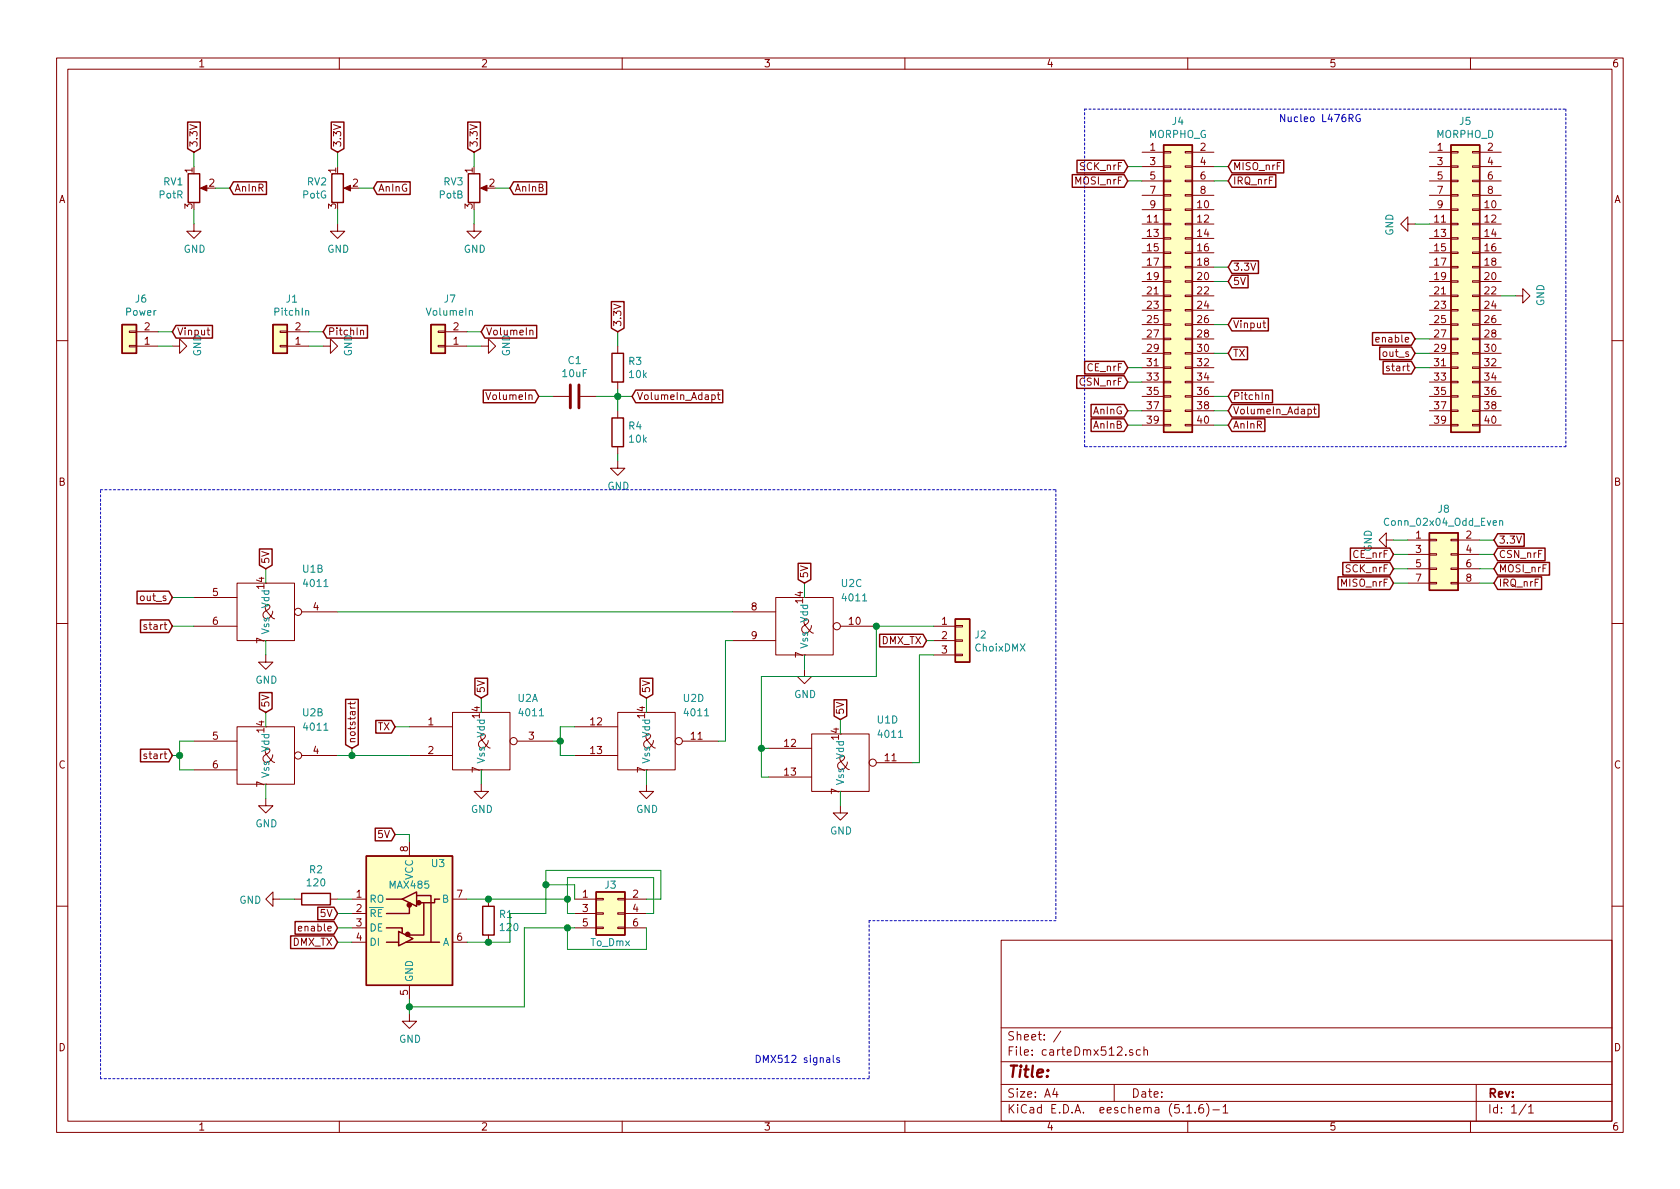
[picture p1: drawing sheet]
EESchema Schematic File Version 4
EELAYER 30 0
EELAYER END
$Descr A4 11693 8268
encoding utf-8
Sheet 1 1
Title ""
Date ""
Rev ""
Comp ""
Comment1 ""
Comment2 ""
Comment3 ""
Comment4 ""
$EndDescr
Text GLabel 8550 1950 2    50   Input ~ 0
5V
Text GLabel 1850 4950 1    50   Input ~ 0
5V
$Comp
L power:GND #PWR06
U 1 1
P 1850 5550
F 0 "#PWR06" H 1850 5300 50  0001 C CNN
F 1 "GND" H 1855 5377 50  0000 C CNN
F 2 "" H 1850 5550 50  0001 C CNN
F 3 "" H 1850 5550 50  0001 C CNN
	1    1850 5550
	1    0    0    -1  
$EndComp
Wire Wire Line
	1850 5550 1850 5450
Wire Wire Line
	1850 5050 1850 4950
$Comp
L Device:R_POT RV3
U 1 1
P 3300 1300
F 0 "RV3" H 3230 1346 50  0000 R CNN
F 1 "PotB" H 3230 1255 50  0000 R CNN
F 2 "Potentiometer_THT:Potentiometer_Vishay_T73YP_Vertical" H 3300 1300 50  0001 C CNN
F 3 "~" H 3300 1300 50  0001 C CNN
	1    3300 1300
	1    0    0    -1  
$EndComp
$Comp
L Device:R_POT RV1
U 1 1
P 1350 1300
F 0 "RV1" H 1280 1346 50  0000 R CNN
F 1 "PotR" H 1280 1255 50  0000 R CNN
F 2 "Potentiometer_THT:Potentiometer_Vishay_T73YP_Vertical" H 1350 1300 50  0001 C CNN
F 3 "~" H 1350 1300 50  0001 C CNN
	1    1350 1300
	1    0    0    -1  
$EndComp
$Comp
L Device:R_POT RV2
U 1 1
P 2350 1300
F 0 "RV2" H 2280 1346 50  0000 R CNN
F 1 "PotG" H 2280 1255 50  0000 R CNN
F 2 "Potentiometer_THT:Potentiometer_Vishay_T73YP_Vertical" H 2350 1300 50  0001 C CNN
F 3 "~" H 2350 1300 50  0001 C CNN
	1    2350 1300
	1    0    0    -1  
$EndComp
Text GLabel 1600 1300 2    50   Input ~ 0
AnInR
Text GLabel 2600 1300 2    50   Input ~ 0
AnInG
Text GLabel 3550 1300 2    50   Input ~ 0
AnInB
Text GLabel 1350 1050 1    50   Input ~ 0
3.3V
Text GLabel 2350 1050 1    50   Input ~ 0
3.3V
Text GLabel 3300 1050 1    50   Input ~ 0
3.3V
$Comp
L power:GND #PWR01
U 1 1
P 1350 1550
F 0 "#PWR01" H 1350 1300 50  0001 C CNN
F 1 "GND" H 1355 1377 50  0000 C CNN
F 2 "" H 1350 1550 50  0001 C CNN
F 3 "" H 1350 1550 50  0001 C CNN
	1    1350 1550
	1    0    0    -1  
$EndComp
$Comp
L power:GND #PWR04
U 1 1
P 2350 1550
F 0 "#PWR04" H 2350 1300 50  0001 C CNN
F 1 "GND" H 2355 1377 50  0000 C CNN
F 2 "" H 2350 1550 50  0001 C CNN
F 3 "" H 2350 1550 50  0001 C CNN
	1    2350 1550
	1    0    0    -1  
$EndComp
$Comp
L power:GND #PWR05
U 1 1
P 3300 1550
F 0 "#PWR05" H 3300 1300 50  0001 C CNN
F 1 "GND" H 3305 1377 50  0000 C CNN
F 2 "" H 3300 1550 50  0001 C CNN
F 3 "" H 3300 1550 50  0001 C CNN
	1    3300 1550
	1    0    0    -1  
$EndComp
Wire Wire Line
	1350 1550 1350 1450
Wire Wire Line
	1350 1150 1350 1050
Wire Wire Line
	1500 1300 1600 1300
Wire Wire Line
	2350 1150 2350 1050
Wire Wire Line
	2500 1300 2600 1300
Wire Wire Line
	2350 1550 2350 1450
Wire Wire Line
	3300 1550 3300 1450
Wire Wire Line
	3450 1300 3550 1300
Wire Wire Line
	3300 1150 3300 1050
Text GLabel 1200 5250 0    50   Input ~ 0
start
Wire Wire Line
	1200 5250 1250 5250
Wire Wire Line
	1250 5250 1250 5150
Wire Wire Line
	1250 5150 1350 5150
Wire Wire Line
	1250 5250 1250 5350
Wire Wire Line
	1250 5350 1350 5350
Connection ~ 1250 5250
Text GLabel 2450 5200 1    50   Input ~ 0
notstart
Wire Wire Line
	2350 5250 2450 5250
Text GLabel 1200 4350 0    50   Input ~ 0
start
Text GLabel 1200 4150 0    50   Input ~ 0
out_s
Wire Wire Line
	1200 4150 1350 4150
Wire Wire Line
	1200 4350 1350 4350
Wire Wire Line
	2450 5200 2450 5250
Connection ~ 2450 5250
Text GLabel 2750 5050 0    50   Input ~ 0
TX
Wire Wire Line
	2450 5250 2850 5250
Wire Wire Line
	2750 5050 2850 5050
Wire Wire Line
	3850 5150 3900 5150
Wire Wire Line
	3900 5150 3900 5050
Wire Wire Line
	3900 5050 4000 5050
Wire Wire Line
	3900 5150 3900 5250
Wire Wire Line
	3900 5250 4000 5250
Connection ~ 3900 5150
Wire Wire Line
	5000 5150 5050 5150
Wire Wire Line
	5050 5150 5050 4450
Wire Wire Line
	5050 4450 5100 4450
Wire Wire Line
	5100 4250 2350 4250
$Comp
L 4xxx_IEEE:4011 U1
U 2 1
P 1850 4250
F 0 "U1" H 2100 4550 50  0000 L CNN
F 1 "4011" H 2100 4450 50  0000 L CNN
F 2 "Package_DIP:DIP-14_W7.62mm_Socket_LongPads" H 1850 4250 50  0001 C CNN
F 3 "" H 1850 4250 50  0001 C CNN
	2    1850 4250
	1    0    0    -1  
$EndComp
$Comp
L Connector_Generic:Conn_01x03 J2
U 1 1
P 6700 4450
F 0 "J2" H 6780 4492 50  0000 L CNN
F 1 "ChoixDMX" H 6780 4401 50  0000 L CNN
F 2 "Connector_PinHeader_2.54mm:PinHeader_1x03_P2.54mm_Horizontal" H 6700 4450 50  0001 C CNN
F 3 "~" H 6700 4450 50  0001 C CNN
	1    6700 4450
	1    0    0    -1  
$EndComp
$Comp
L 4xxx_IEEE:4011 U1
U 4 1
P 5850 5300
F 0 "U1" H 6100 5600 50  0000 L CNN
F 1 "4011" H 6100 5500 50  0000 L CNN
F 2 "Package_DIP:DIP-14_W7.62mm_Socket_LongPads" H 5850 5300 50  0001 C CNN
F 3 "" H 5850 5300 50  0001 C CNN
	4    5850 5300
	1    0    0    -1  
$EndComp
Wire Wire Line
	5350 5200 5300 5200
Wire Wire Line
	5300 5200 5300 5400
Wire Wire Line
	5300 5400 5350 5400
Wire Wire Line
	6350 5300 6400 5300
Wire Wire Line
	5300 5200 5300 4700
Wire Wire Line
	5300 4700 6100 4700
Wire Wire Line
	6100 4700 6100 4350
Connection ~ 5300 5200
Connection ~ 6100 4350
Text GLabel 6450 4450 0    50   Input ~ 0
DMX_TX
Wire Wire Line
	6100 4350 6500 4350
Wire Wire Line
	6500 4450 6450 4450
Wire Wire Line
	6500 4550 6400 4550
Wire Wire Line
	6400 4550 6400 5300
$Comp
L power:GND #PWR09
U 1 1
P 5850 5600
F 0 "#PWR09" H 5850 5350 50  0001 C CNN
F 1 "GND" H 5855 5427 50  0000 C CNN
F 2 "" H 5850 5600 50  0001 C CNN
F 3 "" H 5850 5600 50  0001 C CNN
	1    5850 5600
	1    0    0    -1  
$EndComp
Text GLabel 5850 5000 1    50   Input ~ 0
5V
Wire Wire Line
	5850 5100 5850 5000
Wire Wire Line
	5850 5600 5850 5500
Text GLabel 9850 2450 0    50   Input ~ 0
out_s
Text GLabel 8550 2950 2    50   Input ~ 0
AnInR
Text GLabel 7850 2850 0    50   Input ~ 0
AnInG
Text GLabel 7850 2950 0    50   Input ~ 0
AnInB
Wire Wire Line
	9850 2350 9950 2350
Text GLabel 1850 3950 1    50   Input ~ 0
5V
Text GLabel 3350 4850 1    50   Input ~ 0
5V
Text GLabel 4500 4850 1    50   Input ~ 0
5V
Text GLabel 5600 4050 1    50   Input ~ 0
5V
$Comp
L power:GND #PWR0101
U 1 1
P 3350 5450
F 0 "#PWR0101" H 3350 5200 50  0001 C CNN
F 1 "GND" H 3355 5277 50  0000 C CNN
F 2 "" H 3350 5450 50  0001 C CNN
F 3 "" H 3350 5450 50  0001 C CNN
	1    3350 5450
	1    0    0    -1  
$EndComp
$Comp
L power:GND #PWR0102
U 1 1
P 4500 5450
F 0 "#PWR0102" H 4500 5200 50  0001 C CNN
F 1 "GND" H 4505 5277 50  0000 C CNN
F 2 "" H 4500 5450 50  0001 C CNN
F 3 "" H 4500 5450 50  0001 C CNN
	1    4500 5450
	1    0    0    -1  
$EndComp
$Comp
L power:GND #PWR0103
U 1 1
P 1850 4550
F 0 "#PWR0103" H 1850 4300 50  0001 C CNN
F 1 "GND" H 1855 4377 50  0000 C CNN
F 2 "" H 1850 4550 50  0001 C CNN
F 3 "" H 1850 4550 50  0001 C CNN
	1    1850 4550
	1    0    0    -1  
$EndComp
$Comp
L power:GND #PWR0104
U 1 1
P 5600 4650
F 0 "#PWR0104" H 5600 4400 50  0001 C CNN
F 1 "GND" H 5605 4477 50  0000 C CNN
F 2 "" H 5600 4650 50  0001 C CNN
F 3 "" H 5600 4650 50  0001 C CNN
	1    5600 4650
	1    0    0    -1  
$EndComp
Wire Wire Line
	5600 4650 5600 4550
Wire Wire Line
	5600 4150 5600 4050
Wire Wire Line
	1850 3950 1850 4050
Wire Wire Line
	1850 4450 1850 4550
Wire Wire Line
	3350 4950 3350 4850
Wire Wire Line
	3350 5450 3350 5350
Wire Wire Line
	4500 5450 4500 5350
Wire Wire Line
	4500 4950 4500 4850
$Comp
L Connector_Generic:Conn_02x20_Odd_Even J4
U 1 1
P 8150 1950
F 0 "J4" H 8200 3067 50  0000 C CNN
F 1 "MORPHO_G" H 8200 2976 50  0000 C CNN
F 2 "Connector_PinHeader_2.54mm:PinHeader_2x20_P2.54mm_Vertical" H 8150 1950 50  0001 C CNN
F 3 "~" H 8150 1950 50  0001 C CNN
	1    8150 1950
	1    0    0    -1  
$EndComp
$Comp
L Connector_Generic:Conn_02x20_Odd_Even J5
U 1 1
P 10150 1950
F 0 "J5" H 10200 3067 50  0000 C CNN
F 1 "MORPHO_D" H 10200 2976 50  0000 C CNN
F 2 "Connector_PinHeader_2.54mm:PinHeader_2x20_P2.54mm_Vertical" H 10150 1950 50  0001 C CNN
F 3 "~" H 10150 1950 50  0001 C CNN
	1    10150 1950
	1    0    0    -1  
$EndComp
Wire Wire Line
	8550 1950 8450 1950
Text GLabel 8550 1850 2    50   Input ~ 0
3.3V
Wire Notes Line
	7550 750  10900 750 
Wire Notes Line
	10900 750  10900 3100
Wire Notes Line
	10900 3100 7550 3100
Text Notes 8900 850  0    50   ~ 0
Nucleo L476RG
Text GLabel 8550 2450 2    50   Input ~ 0
TX
Wire Wire Line
	7850 2850 7950 2850
Wire Wire Line
	7850 2950 7950 2950
Wire Wire Line
	8450 2950 8550 2950
Wire Wire Line
	8450 2850 8550 2850
Text GLabel 2250 2300 2    50   Input ~ 0
PitchIn
Wire Wire Line
	2350 6250 2450 6250
Wire Wire Line
	1950 6250 2050 6250
$Comp
L power:GND #PWR08
U 1 1
P 1950 6250
F 0 "#PWR08" H 1950 6000 50  0001 C CNN
F 1 "GND" V 1955 6122 50  0000 R CNN
F 2 "" H 1950 6250 50  0001 C CNN
F 3 "" H 1950 6250 50  0001 C CNN
	1    1950 6250
	0    1    1    0   
$EndComp
$Comp
L Device:R R2
U 1 1
P 2200 6250
F 0 "R2" V 1993 6250 50  0000 C CNN
F 1 "120" V 2084 6250 50  0000 C CNN
F 2 "Resistor_THT:R_Axial_DIN0207_L6.3mm_D2.5mm_P10.16mm_Horizontal" V 2130 6250 50  0001 C CNN
F 3 "~" H 2200 6250 50  0001 C CNN
	1    2200 6250
	0    1    1    0   
$EndComp
Wire Wire Line
	2350 6350 2450 6350
Text GLabel 2350 6350 0    50   Input ~ 0
5V
Wire Wire Line
	2450 6550 2350 6550
Text GLabel 2350 6550 0    50   Input ~ 0
DMX_TX
Wire Wire Line
	2350 6450 2450 6450
Text GLabel 2350 6450 0    50   Input ~ 0
enable
Wire Wire Line
	3400 6550 3550 6550
Connection ~ 3400 6550
Wire Wire Line
	3400 6250 3950 6250
Connection ~ 3400 6250
$Comp
L Device:R R1
U 1 1
P 3400 6400
F 0 "R1" H 3470 6446 50  0000 L CNN
F 1 "120" H 3470 6355 50  0000 L CNN
F 2 "Resistor_THT:R_Axial_DIN0207_L6.3mm_D2.5mm_P10.16mm_Horizontal" V 3330 6400 50  0001 C CNN
F 3 "~" H 3400 6400 50  0001 C CNN
	1    3400 6400
	1    0    0    -1  
$EndComp
Wire Wire Line
	3800 6050 3800 6150
Wire Wire Line
	4600 6050 3800 6050
Wire Wire Line
	3950 6100 4550 6100
Wire Wire Line
	3950 6250 3950 6100
Wire Wire Line
	3950 6450 4000 6450
Connection ~ 3950 6450
Wire Wire Line
	3950 6600 3950 6450
Wire Wire Line
	4500 6600 3950 6600
Wire Wire Line
	4500 6450 4500 6600
Wire Wire Line
	2850 7000 2850 6950
Connection ~ 2850 7000
Wire Wire Line
	3650 6450 3950 6450
Wire Wire Line
	3650 7000 3650 6450
Wire Wire Line
	2850 7000 3650 7000
Wire Wire Line
	3550 6350 3800 6350
Wire Wire Line
	3550 6550 3550 6350
Wire Wire Line
	3250 6550 3400 6550
Wire Wire Line
	3250 6250 3400 6250
$Comp
L Connector_Generic:Conn_02x03_Odd_Even J3
U 1 1
P 4200 6350
F 0 "J3" H 4250 6550 50  0000 C CNN
F 1 "To_Dmx" H 4250 6150 50  0000 C CNN
F 2 "Connector_PinHeader_2.54mm:PinHeader_2x03_P2.54mm_Vertical" H 4200 6350 50  0001 C CNN
F 3 "~" H 4200 6350 50  0001 C CNN
	1    4200 6350
	1    0    0    -1  
$EndComp
Wire Wire Line
	2850 7050 2850 7000
Wire Wire Line
	2850 5800 2750 5800
Wire Wire Line
	2850 5850 2850 5800
$Comp
L power:GND #PWR07
U 1 1
P 2850 7050
F 0 "#PWR07" H 2850 6800 50  0001 C CNN
F 1 "GND" H 2855 6877 50  0000 C CNN
F 2 "" H 2850 7050 50  0001 C CNN
F 3 "" H 2850 7050 50  0001 C CNN
	1    2850 7050
	1    0    0    -1  
$EndComp
Text GLabel 2750 5800 0    50   Input ~ 0
5V
$Comp
L Interface_UART:MAX485E U3
U 1 1
P 2850 6350
F 0 "U3" H 3050 6700 50  0000 C CNN
F 1 "MAX485" H 2850 6550 50  0000 C CNN
F 2 "Package_DIP:DIP-8_W7.62mm_Socket_LongPads" H 2850 5650 50  0001 C CNN
F 3 "" H 2850 6400 50  0001 C CNN
	1    2850 6350
	1    0    0    -1  
$EndComp
Wire Notes Line
	700  3400 7350 3400
Wire Notes Line
	7350 3400 7350 6400
Wire Notes Line
	7350 6400 6050 6400
Wire Notes Line
	6050 6400 6050 7500
Wire Notes Line
	6050 7500 700  7500
Wire Notes Line
	700  7500 700  3400
Text Notes 5250 7400 0    50   ~ 0
DMX512 signals
Text GLabel 8550 2250 2    50   Input ~ 0
Vinput
Wire Wire Line
	8450 2250 8550 2250
$Comp
L Connector_Generic:Conn_01x02 J6
U 1 1
P 900 2400
F 0 "J6" H 818 2075 50  0000 C CNN
F 1 "Power" H 818 2166 50  0000 C CNN
F 2 "TerminalBlock_Phoenix:TerminalBlock_Phoenix_MKDS-3-2-5.08_1x02_P5.08mm_Horizontal" H 900 2400 50  0001 C CNN
F 3 "~" H 900 2400 50  0001 C CNN
	1    900  2400
	-1   0    0    1   
$EndComp
Text GLabel 1200 2300 2    50   Input ~ 0
Vinput
$Comp
L power:GND #PWR014
U 1 1
P 1200 2400
F 0 "#PWR014" H 1200 2150 50  0001 C CNN
F 1 "GND" H 1205 2227 50  0000 C CNN
F 2 "" H 1200 2400 50  0001 C CNN
F 3 "" H 1200 2400 50  0001 C CNN
	1    1200 2400
	0    -1   -1   0   
$EndComp
Wire Wire Line
	1100 2300 1200 2300
Wire Wire Line
	1100 2400 1200 2400
Text GLabel 9850 2550 0    50   Input ~ 0
start
Wire Wire Line
	9950 2550 9850 2550
Text GLabel 9850 2350 0    50   Input ~ 0
enable
Wire Wire Line
	8450 1850 8550 1850
$Comp
L 4xxx_IEEE:4011 U2
U 1 1
P 3350 5150
F 0 "U2" H 3600 5450 50  0000 L CNN
F 1 "4011" H 3600 5350 50  0000 L CNN
F 2 "Package_DIP:DIP-14_W7.62mm_Socket_LongPads" H 3350 5150 50  0001 C CNN
F 3 "" H 3350 5150 50  0001 C CNN
	1    3350 5150
	1    0    0    -1  
$EndComp
$Comp
L 4xxx_IEEE:4011 U2
U 3 1
P 5600 4350
F 0 "U2" H 5850 4650 50  0000 L CNN
F 1 "4011" H 5850 4550 50  0000 L CNN
F 2 "Package_DIP:DIP-14_W7.62mm_Socket_LongPads" H 5600 4350 50  0001 C CNN
F 3 "" H 5600 4350 50  0001 C CNN
	3    5600 4350
	1    0    0    -1  
$EndComp
$Comp
L 4xxx_IEEE:4011 U2
U 4 1
P 4500 5150
F 0 "U2" H 4750 5450 50  0000 L CNN
F 1 "4011" H 4750 5350 50  0000 L CNN
F 2 "Package_DIP:DIP-14_W7.62mm_Socket_LongPads" H 4500 5150 50  0001 C CNN
F 3 "" H 4500 5150 50  0001 C CNN
	4    4500 5150
	1    0    0    -1  
$EndComp
$Comp
L 4xxx_IEEE:4011 U2
U 2 1
P 1850 5250
F 0 "U2" H 2100 5550 50  0000 L CNN
F 1 "4011" H 2100 5450 50  0000 L CNN
F 2 "Package_DIP:DIP-14_W7.62mm_Socket_LongPads" H 1850 5250 50  0001 C CNN
F 3 "" H 1850 5250 50  0001 C CNN
	2    1850 5250
	1    0    0    -1  
$EndComp
Text GLabel 3350 2300 2    50   Input ~ 0
VolumeIn
$Comp
L Connector_Generic:Conn_01x02 J1
U 1 1
P 1950 2400
F 0 "J1" H 1868 2075 50  0000 C CNN
F 1 "PitchIn" H 1868 2166 50  0000 C CNN
F 2 "TerminalBlock_Phoenix:TerminalBlock_Phoenix_MKDS-3-2-5.08_1x02_P5.08mm_Horizontal" H 1950 2400 50  0001 C CNN
F 3 "~" H 1950 2400 50  0001 C CNN
	1    1950 2400
	-1   0    0    1   
$EndComp
$Comp
L power:GND #PWR012
U 1 1
P 2250 2400
F 0 "#PWR012" H 2250 2150 50  0001 C CNN
F 1 "GND" H 2255 2227 50  0000 C CNN
F 2 "" H 2250 2400 50  0001 C CNN
F 3 "" H 2250 2400 50  0001 C CNN
	1    2250 2400
	0    -1   -1   0   
$EndComp
Text GLabel 8550 2850 2    50   Input ~ 0
VolumeIn_Adapt
$Comp
L Connector_Generic:Conn_01x02 J7
U 1 1
P 3050 2400
F 0 "J7" H 2968 2075 50  0000 C CNN
F 1 "VolumeIn" H 2968 2166 50  0000 C CNN
F 2 "TerminalBlock_Phoenix:TerminalBlock_Phoenix_MKDS-3-2-5.08_1x02_P5.08mm_Horizontal" H 3050 2400 50  0001 C CNN
F 3 "~" H 3050 2400 50  0001 C CNN
	1    3050 2400
	-1   0    0    1   
$EndComp
$Comp
L power:GND #PWR015
U 1 1
P 3350 2400
F 0 "#PWR015" H 3350 2150 50  0001 C CNN
F 1 "GND" H 3355 2227 50  0000 C CNN
F 2 "" H 3350 2400 50  0001 C CNN
F 3 "" H 3350 2400 50  0001 C CNN
	1    3350 2400
	0    -1   -1   0   
$EndComp
Wire Wire Line
	2150 2300 2250 2300
Wire Wire Line
	2150 2400 2250 2400
Wire Wire Line
	3250 2300 3350 2300
Wire Wire Line
	3250 2400 3350 2400
Wire Wire Line
	8450 2750 8550 2750
$Comp
L Device:R R3
U 1 1
P 4300 2550
F 0 "R3" H 4370 2596 50  0000 L CNN
F 1 "10k" H 4370 2505 50  0000 L CNN
F 2 "Resistor_THT:R_Axial_DIN0207_L6.3mm_D2.5mm_P10.16mm_Horizontal" V 4230 2550 50  0001 C CNN
F 3 "~" H 4300 2550 50  0001 C CNN
	1    4300 2550
	1    0    0    -1  
$EndComp
$Comp
L Device:R R4
U 1 1
P 4300 3000
F 0 "R4" H 4370 3046 50  0000 L CNN
F 1 "10k" H 4370 2955 50  0000 L CNN
F 2 "Resistor_THT:R_Axial_DIN0207_L6.3mm_D2.5mm_P10.16mm_Horizontal" V 4230 3000 50  0001 C CNN
F 3 "~" H 4300 3000 50  0001 C CNN
	1    4300 3000
	1    0    0    -1  
$EndComp
Text GLabel 4400 2750 2    50   Input ~ 0
VolumeIn_Adapt
Wire Wire Line
	4300 2850 4300 2750
Wire Wire Line
	4400 2750 4300 2750
Connection ~ 4300 2750
Wire Wire Line
	4300 2750 4300 2700
$Comp
L power:GND #PWR017
U 1 1
P 4300 3200
F 0 "#PWR017" H 4300 2950 50  0001 C CNN
F 1 "GND" H 4305 3027 50  0000 C CNN
F 2 "" H 4300 3200 50  0001 C CNN
F 3 "" H 4300 3200 50  0001 C CNN
	1    4300 3200
	1    0    0    -1  
$EndComp
Wire Wire Line
	4300 3200 4300 3150
Text GLabel 4300 2300 1    50   Input ~ 0
3.3V
Wire Wire Line
	4300 2300 4300 2400
$Comp
L Device:C C1
U 1 1
P 4000 2750
F 0 "C1" V 3748 2750 50  0000 C CNN
F 1 "10uF" V 3839 2750 50  0000 C CNN
F 2 "Capacitor_THT:CP_Radial_D5.0mm_P2.50mm" H 4038 2600 50  0001 C CNN
F 3 "~" H 4000 2750 50  0001 C CNN
	1    4000 2750
	0    1    1    0   
$EndComp
Wire Wire Line
	4150 2750 4300 2750
Text GLabel 3750 2750 0    50   Input ~ 0
VolumeIn
Wire Wire Line
	3750 2750 3850 2750
Text GLabel 8550 2750 2    50   Input ~ 0
PitchIn
$Comp
L Connector_Generic:Conn_02x04_Odd_Even J8
U 1 1
P 10000 3850
F 0 "J8" H 10050 4167 50  0000 C CNN
F 1 "Conn_02x04_Odd_Even" H 10050 4076 50  0000 C CNN
F 2 "Connector_PinHeader_2.54mm:PinHeader_2x04_P2.54mm_Vertical" H 10000 3850 50  0001 C CNN
F 3 "~" H 10000 3850 50  0001 C CNN
	1    10000 3850
	1    0    0    -1  
$EndComp
$Comp
L power:GND #PWR02
U 1 1
P 9700 3750
F 0 "#PWR02" H 9700 3500 50  0001 C CNN
F 1 "GND" H 9705 3577 50  0000 C CNN
F 2 "" H 9700 3750 50  0001 C CNN
F 3 "" H 9700 3750 50  0001 C CNN
	1    9700 3750
	0    1    1    0   
$EndComp
Wire Wire Line
	9700 3750 9800 3750
Text GLabel 10400 3750 2    50   Input ~ 0
3.3V
Wire Wire Line
	10300 3750 10400 3750
Text GLabel 9700 3850 0    50   Input ~ 0
CE_nrF
Text GLabel 9700 3950 0    50   Input ~ 0
SCK_nrF
Text GLabel 9700 4050 0    50   Input ~ 0
MISO_nrF
Text GLabel 10400 4050 2    50   Input ~ 0
IRQ_nrF
Text GLabel 10400 3950 2    50   Input ~ 0
MOSI_nrF
Text GLabel 10400 3850 2    50   Input ~ 0
CSN_nrF
Wire Wire Line
	9700 3850 9800 3850
Wire Wire Line
	10300 3850 10400 3850
Wire Wire Line
	9700 3950 9800 3950
Wire Wire Line
	10300 3950 10400 3950
Wire Wire Line
	9700 4050 9800 4050
Wire Wire Line
	10300 4050 10400 4050
Text GLabel 7850 2650 0    50   Input ~ 0
CSN_nrF
Text GLabel 8550 1150 2    50   Input ~ 0
MISO_nrF
Wire Wire Line
	9850 2450 9950 2450
Wire Wire Line
	8450 2450 8550 2450
Wire Wire Line
	7850 1150 7950 1150
Wire Wire Line
	3950 6250 3950 6350
Wire Wire Line
	3950 6350 4000 6350
Connection ~ 3950 6250
Wire Wire Line
	4550 6100 4550 6350
Wire Wire Line
	4550 6350 4500 6350
Wire Wire Line
	4600 6050 4600 6250
Wire Wire Line
	4600 6250 4500 6250
Wire Wire Line
	3800 6150 4000 6150
Wire Wire Line
	4000 6150 4000 6250
Connection ~ 3800 6150
Wire Wire Line
	3800 6150 3800 6350
Text GLabel 7850 2550 0    50   Input ~ 0
CE_nrF
Text GLabel 8550 1250 2    50   Input ~ 0
IRQ_nrF
Wire Wire Line
	8450 1150 8550 1150
Wire Wire Line
	7850 2550 7950 2550
Wire Wire Line
	7850 2650 7950 2650
$Comp
L power:GND #PWR0105
U 1 1
P 10550 2050
F 0 "#PWR0105" H 10550 1800 50  0001 C CNN
F 1 "GND" H 10555 1877 50  0000 C CNN
F 2 "" H 10550 2050 50  0001 C CNN
F 3 "" H 10550 2050 50  0001 C CNN
	1    10550 2050
	0    -1   -1   0   
$EndComp
Wire Wire Line
	10550 2050 10450 2050
$Comp
L power:GND #PWR0106
U 1 1
P 9850 1550
F 0 "#PWR0106" H 9850 1300 50  0001 C CNN
F 1 "GND" H 9855 1377 50  0000 C CNN
F 2 "" H 9850 1550 50  0001 C CNN
F 3 "" H 9850 1550 50  0001 C CNN
	1    9850 1550
	0    1    1    0   
$EndComp
Wire Wire Line
	9850 1550 9950 1550
Text GLabel 7850 1250 0    50   Input ~ 0
MOSI_nrF
Text GLabel 7850 1150 0    50   Input ~ 0
SCK_nrF
Wire Notes Line
	7550 3100 7550 750 
Wire Wire Line
	8450 1250 8550 1250
Wire Wire Line
	7850 1250 7950 1250
$EndSCHEMATC
